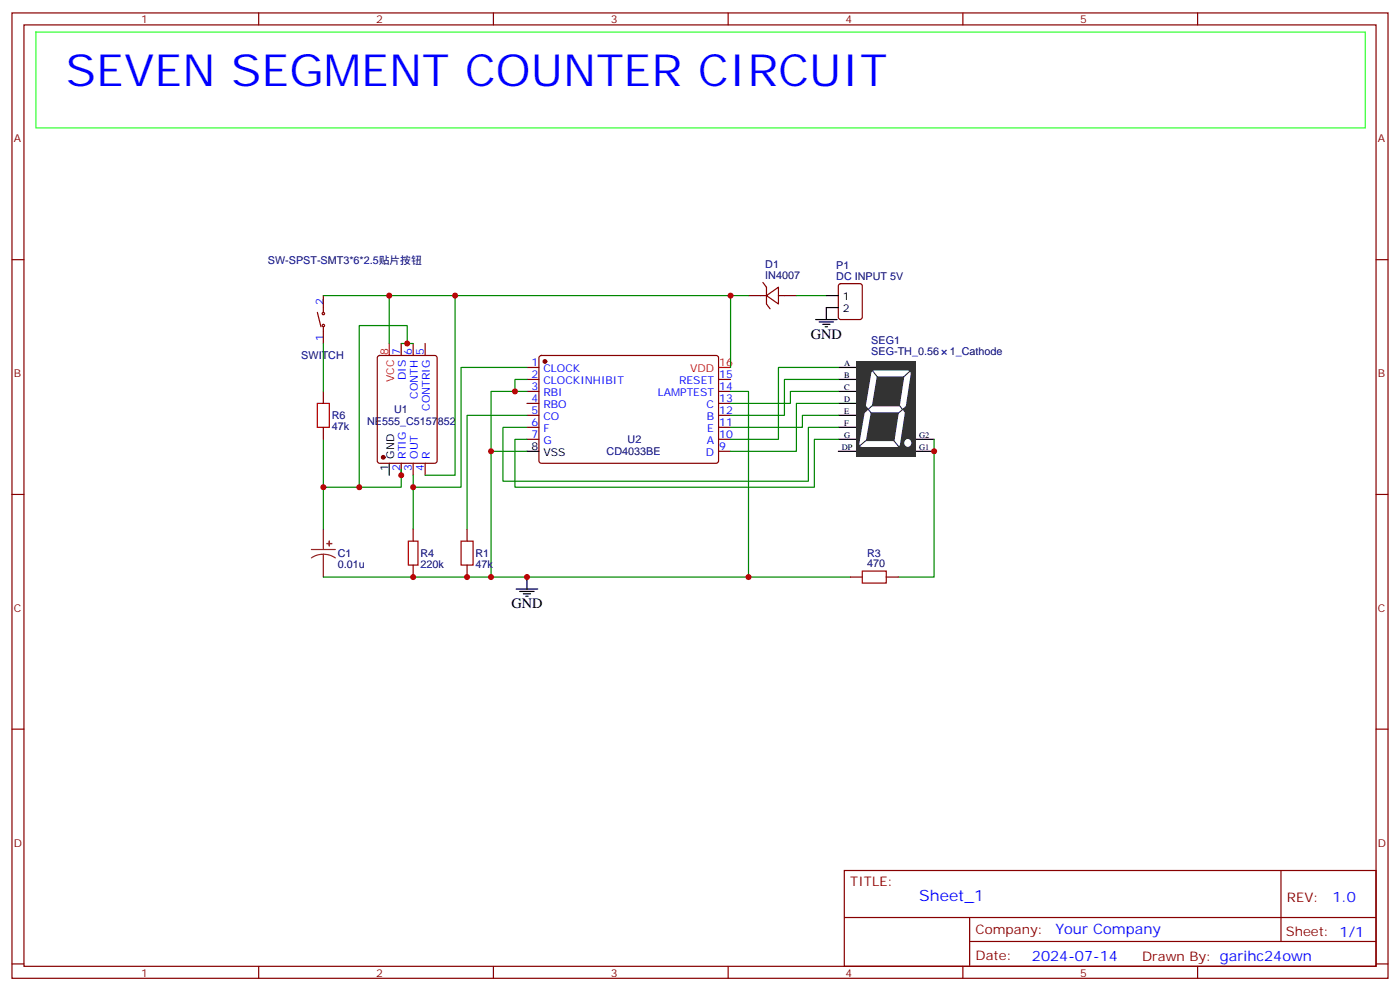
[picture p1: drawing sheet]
<svg xmlns="http://www.w3.org/2000/svg" width="412mm" height="292mm" viewBox="0 0 412 292" stroke-linecap="round" stroke-linejoin="round" font-family="sans-serif">
<g fill="none" stroke="#870000" stroke-width=".35">
<path d="M3.5 3.8h405.4v284.3h-405.4zM7.1 7.3h398.2v277.3h-398.2zM76.2 3.8v3.5M145.3 3.8v3.5M214.5 3.8v3.5M283.6 3.8v3.5M352.8 3.8v3.5M3.5 76.5h3.6M405.3 76.5h3.6M220.5 87.1h5.3M224.7 83.2l1.1 1.4v4.9l1 1.4M225.8 87.1l3.5-2.5v4.9z"/>
<path d="M229.3 87.1h5.3M111.4 104.9l.4-.2h16.3l.6 .4 .1 30.6-.5 .7-16.5 .1-.6-.5-.1-30.6zM118.2 101.2v3.5M121.7 101.2v3.5M125.2 101.2v3.5M155.2 108.2h3.5M155.2 111.8h3.5M155.2 115.3h3.5M155.2 118.8h3.5M159 104.9l.5-.2 51.7 .1 .5 .6-.1 30.6-.6 .5-51.8-.1-.5-.7v-30.3zM211.7 111.8h3.5M211.7 115.3h3.5"/>
<path d="M211.7 118.8h3.5M118.2 136.5v3.5M121.7 136.5v3.5M125.2 136.5v3.5M155.2 122.3h3.5M155.2 125.9h3.5M155.2 129.4h3.5M211.7 122.3h3.5M211.7 125.9h3.5M211.7 129.4h3.5M211.7 132.9h3.5M3.5 145.6h3.6"/>
<path d="M405.3 145.6h3.6M3.5 214.8h3.6M405.3 214.8h3.6M248.7 256.4h156.6v28.2h-156.6zM377.3 256.4v20.9M248.7 270.2h156.5M285.6 277.3h119.6M285.6 270.2v14.2M3.5 283.9h3.6M76.2 284.6v3.5M145.3 284.6v3.5M214.5 284.6v3.5"/>
<path d="M283.6 284.6v3.5M352.8 284.6v3.5M405.3 283.9h3.6"/>
</g>
<path d="M114.7 101.2v3.5M211.7 108.2h3.5" fill="none" stroke="#f00" stroke-width=".35"/>
<g fill="none" stroke="#000" stroke-width=".35">
<path d="M246.9 108.2h5.3M246.9 111.8h5.3M246.9 115.3h5.3M246.9 118.8h5.3M114.7 136.5v3.5M155.2 132.9h3.5M246.9 132.9h5.3M246.9 122.3h5.3M246.9 125.9h5.3M246.9 129.4h5.3M269.9 132.9h5.3M269.9 129.4h5.3"/>
<path d="M152 173.5h6.4M153.1 174.2h4.2M154.2 174.9h2.1M154.9 175.6h.7M155.2 170v3.5"/>
</g>
<g fill="#870000" stroke="#870000" stroke-width=".35">
<circle cx="112.9" cy="134.7" r=".53"/>
<circle cx="160.5" cy="106.5" r=".53"/>
</g>
<path d="M252.1 106.5h17.6v28.2h-17.6z" fill="#333"/>
<path d="M255.8 120.6l-1.8 10.2h10.2l3.2-20.8h-9.9l-1.7 10.6h9.8" fill="none" stroke="#fff" stroke-width="1.8"/>
<path d="M256.8 108.9l9.1 11.7-13.3 11.3M268.5 108.9l-12.8 11.7 9.6 11.6" fill="none" stroke="#333" stroke-width=".32"/>
<path d="M254.7 119.1l1.2 1.5-1.6 1.4zM265.7 120.5l1.2 1.4 .4-2.7z" fill="#333"/>
<circle cx="267.3" cy="130.4" r="1.11" fill="#fff"/>
<g fill="none" stroke="#870000" stroke-width=".35">
<path d="M93.5 92l1 4.2M95.2 87.1v4.9M95.2 96.2v5M247.2 83.7l.4-.2h5.7l.6 .5 .1 9.4-.5 .7h-5.9l-.6-.4-.1-9.5zM95.2 115.3v3.5M95.2 125.9v3.5M121.7 155.9v3.5M137.6 155.9v3.5M121.7 166.4v3.6M137.6 166.4v3.6M250.5 170h3.5M261.1 170h3.5"/>
<circle cx="95.3" cy="95.9" r=".35"/>
<circle cx="95.3" cy="92.4" r=".35"/>
</g>
<path d="M95.2 155.9v6M91.7 161.9h7.1M95.2 163.3l-1.8 .2-1.7 .8M95.2 163.3l1.9 .2 1.7 .8M95.2 163.3v6.7" fill="none" stroke="#8c2424" stroke-width=".35"/>
<g fill="#8c2424" stroke="#8c2424" stroke-width=".35">
<path d="M96.3 160.1h1.4z"/>
<path d="M97 159.4v1.4z"/>
</g>
<g fill="none" stroke="#008700" stroke-width=".35">
<path d="M95.2 87.1h125.3M114.7 87.1v14.1M134.1 87.1v52.9h-8.9M215.2 87.1v21.1M234.6 87.1h8.8M95.2 101.2v14.1M118.2 101.2h3.5M119.9 101.2v-5.3h-14.1v47.6M151.7 115.3h-7.1v54.7M155.2 111.8h-3.5v3.5h3.5M155.2 108.2h-19.4v35.3h-14.1M215.2 115.3h5.3v54.7"/>
<path d="M246.9 108.2h-17.6v21.2h-14.1M246.9 111.8h-15.8v10.5h-15.9M246.9 115.3h-14.1v3.5h-17.6M246.9 118.8h-12.3v14.1h-19.4M95.2 129.4v26.5M118.2 138.2v5.3h-23M121.7 140v15.9M144.6 132.9h10.6M155.2 122.3h-17.6v33.6M155.2 125.9h-7v15.8h89.9v-15.8h8.8M155.2 129.4h-3.5v14.1h88.2v-14.1h7M246.9 122.3h-10.5v3.6h-21.2"/>
<path d="M275.2 129.4v40.6h-10.6M95.2 170h155.3"/>
</g>
<path d="M10.6 9.5h391.6v28.2h-391.6z" fill="none" stroke="#3f3" stroke-width=".35"/>
<path d="M93.5 118.8h3.5v7.1h-3.5zM120.3 159.4h2.8v7h-2.8zM135.8 159.4h3.5v7h-3.5zM254 168.2h7.1v3.5h-7.1z" fill="none" stroke="#a10000" stroke-width=".35"/>
<path d="M240.2 94.1h6.4M241.3 94.8h4.2M242.4 95.5h2.1M243.1 96.2h.7M243.4 87.1h3.5M246.9 90.6h-3.5v3.5" fill="none" stroke="#000" stroke-width=".35"/>
<g fill="#c00">
<circle cx="275.2" cy="132.9" r=".88"/>
<circle cx="155.2" cy="170" r=".88"/>
<circle cx="215.2" cy="87.1" r=".88"/>
<circle cx="114.7" cy="87.1" r=".88"/>
<circle cx="134.1" cy="87.1" r=".88"/>
<circle cx="151.7" cy="115.3" r=".88"/>
<circle cx="220.5" cy="170" r=".88"/>
<circle cx="121.7" cy="143.5" r=".88"/>
<circle cx="95.3" cy="143.5" r=".88"/>
<circle cx="118.2" cy="140" r=".88"/>
<circle cx="119.9" cy="101.2" r=".88"/>
<circle cx="105.8" cy="143.5" r=".88"/>
<circle cx="144.6" cy="132.9" r=".88"/>
<circle cx="144.6" cy="170" r=".88"/>
<circle cx="121.7" cy="170" r=".88"/>
<circle cx="137.6" cy="170" r=".88"/>
</g>
<text font-size="13.1" fill="#00f" x="19.4" y="25.3">SEVEN SEGMENT COUNTER CIRCUIT</text>
<text font-size="4.6" fill="#00f" x="270.8" y="265.4">Sheet_1</text>
<g font-size="4.2">
<text x="238.8" y="99.8">GND</text>
<text x="150.6" y="179.1">GND</text>
</g>
<g font-size="4.2" fill="#00f">
<text x="392.5" y="265.7">1.0</text>
<text x="310.9" y="275.2">Your Company</text>
<text x="304" y="283">2024-07-14</text>
</g>
<g font-size="3.9" fill="#800">
<text x="250.5" y="261">TITLE:</text>
<text x="379.1" y="265.7">REV:</text>
<text x="287.4" y="275.2">Company:</text>
<text x="378.7" y="275.8">Sheet: 1/1</text>
<text x="287.4" y="282.9">Date:</text>
<text x="336.4" y="282.9">Drawn By: garihc24own</text>
</g>
<g font-size="3.2" fill="#800">
<text x="41.6" y="6.8">1</text>
<text x="110.8" y="6.8">2</text>
<text x="179.9" y="6.8">3</text>
<text x="249.1" y="6.8">4</text>
<text x="318.2" y="6.8">5</text>
<text x="4.1" y="41.9">A</text>
<text x="405.9" y="41.9">A</text>
<text x="4.1" y="111.1">B</text>
<text x="405.9" y="111.1">B</text>
<text x="4.1" y="180.2">C</text>
<text x="405.9" y="180.2">C</text>
<text x="4.1" y="249.3">D</text>
<text x="405.9" y="249.3">D</text>
<text x="41.6" y="287.6">1</text>
<text x="110.8" y="287.6">2</text>
<text x="179.9" y="287.6">3</text>
<text x="249.1" y="287.6">4</text>
<text x="318.2" y="287.6">5</text>
</g>
<g font-size="3.2" fill="#000080">
<text x="78.9" y="77.6">SW-SPST-SMT3*6*2.5贴片按钮</text>
<text x="225.4" y="82.1">IN4007</text>
<text x="225.4" y="78.9">D1</text>
<text x="246.3" y="82.5">DC INPUT 5V</text>
<text x="246.3" y="79.3">P1</text>
<text x="256.7" y="101.3">SEG1</text>
<text x="88.8" y="105.8">SWITCH</text>
<text x="256.7" y="104.6">SEG-TH_0.56</text>
<text x="279.8" y="104.6">1_Cathode</text>
<text x="97.7" y="123.5">R6</text>
<text x="108.2" y="125.2">NE555_C5157852</text>
<text x="116.1" y="121.7">U1</text>
<text x="97.7" y="126.7">47k</text>
<text x="184.9" y="130.5">U2</text>
<text x="178.7" y="134.1">CD4033BE</text>
<text x="99.5" y="167.3">0.01u</text>
<text x="99.5" y="164">C1</text>
<text x="123.8" y="167.3">220k</text>
<text x="123.8" y="164">R4</text>
<text x="140.1" y="167.3">47k</text>
<text x="140.1" y="164">R1</text>
<text x="255.4" y="167.1">470</text>
<text x="255.4" y="163.9">R3</text>
</g>
<g font-size="3.2" fill="#00f">
<text x="95.2" y="89.9" transform="rotate(-90 95.2 89.9)">2</text>
<text x="95.2" y="100.4" transform="rotate(-90 95.2 100.4)">1</text>
<text x="117.8" y="104.5" transform="rotate(-90 117.8 104.5)">7</text>
<text x="121.4" y="104.5" transform="rotate(-90 121.4 104.5)">6</text>
<text x="124.9" y="104.5" transform="rotate(-90 124.9 104.5)">5</text>
<text x="156.6" y="107.9">1</text>
<text x="119.6" y="112" transform="rotate(-90 119.6 112)">DIS</text>
<text x="156.6" y="111.4">2</text>
<text x="160.1" y="109.6">CLOCK</text>
<text x="160.1" y="113.2">CLOCKINHIBIT</text>
<text x="200" y="113.2">RESET</text>
<text x="211.8" y="111.4">15</text>
<text x="123.1" y="117.4" transform="rotate(-90 123.1 117.4)">CONTH</text>
<text x="156.6" y="114.9">3</text>
<text x="156.6" y="118.5">4</text>
<text x="160.1" y="116.7">RBI</text>
<text x="193.8" y="116.7">LAMPTEST</text>
<text x="211.8" y="118.5">13</text>
<text x="211.8" y="114.9">14</text>
<text x="126.6" y="121.1" transform="rotate(-90 126.6 121.1)">CONTRIG</text>
<text x="156.6" y="122">5</text>
<text x="156.6" y="125.5">6</text>
<text x="160.1" y="120.2">RBO</text>
<text x="160.1" y="123.8">CO</text>
<text x="208.1" y="120.2">C</text>
<text x="208.2" y="123.8">B</text>
<text x="211.8" y="125.5">11</text>
<text x="211.8" y="122">12</text>
<text x="156.6" y="129">7</text>
<text x="160.1" y="127.3">F</text>
<text x="160.1" y="130.8">G</text>
<text x="208.2" y="130.8">A</text>
<text x="208.4" y="127.3">E</text>
<text x="211.8" y="129">10</text>
<text x="119.6" y="135.1" transform="rotate(-90 119.6 135.1)">RTIG</text>
<text x="123.1" y="135.1" transform="rotate(-90 123.1 135.1)">OUT</text>
<text x="126.6" y="135.1" transform="rotate(-90 126.6 135.1)">R</text>
<text x="207.9" y="134.3">D</text>
<text x="211.8" y="132.6">9</text>
<text x="117.8" y="138.6" transform="rotate(-90 117.8 138.6)">2</text>
<text x="121.4" y="138.6" transform="rotate(-90 121.4 138.6)">3</text>
<text x="124.9" y="138.6" transform="rotate(-90 124.9 138.6)">4</text>
</g>
<g font-size="3.2">
<text x="248.2" y="88.5">1</text>
<text x="248.2" y="92">2</text>
<text x="116.1" y="135.1" transform="rotate(-90 116.1 135.1)">GND</text>
<text x="156.6" y="132.6">8</text>
<text x="160.1" y="134.3">VSS</text>
<text x="114.3" y="138.6" transform="rotate(-90 114.3 138.6)">1</text>
</g>
<g font-size="3.2" fill="#f00">
<text x="114.3" y="104.5" transform="rotate(-90 114.3 104.5)">8</text>
<text x="211.8" y="107.9">16</text>
<text x="116.1" y="112.6" transform="rotate(-90 116.1 112.6)">VCC</text>
<text x="203.3" y="109.6">VDD</text>
</g>
<g font-size="2.5">
<text x="248.7" y="107.9">A</text>
<text x="248.7" y="111.4">B</text>
<text x="248.7" y="114.9">C</text>
<text x="248.7" y="118.5">D</text>
<text x="248.7" y="122">E</text>
<text x="248.7" y="125.5">F</text>
<text x="248.7" y="129">G</text>
<text x="270.7" y="129">G2</text>
<text x="248" y="132.6">DP</text>
<text x="270.7" y="132.6">G1</text>
</g>
</svg>
